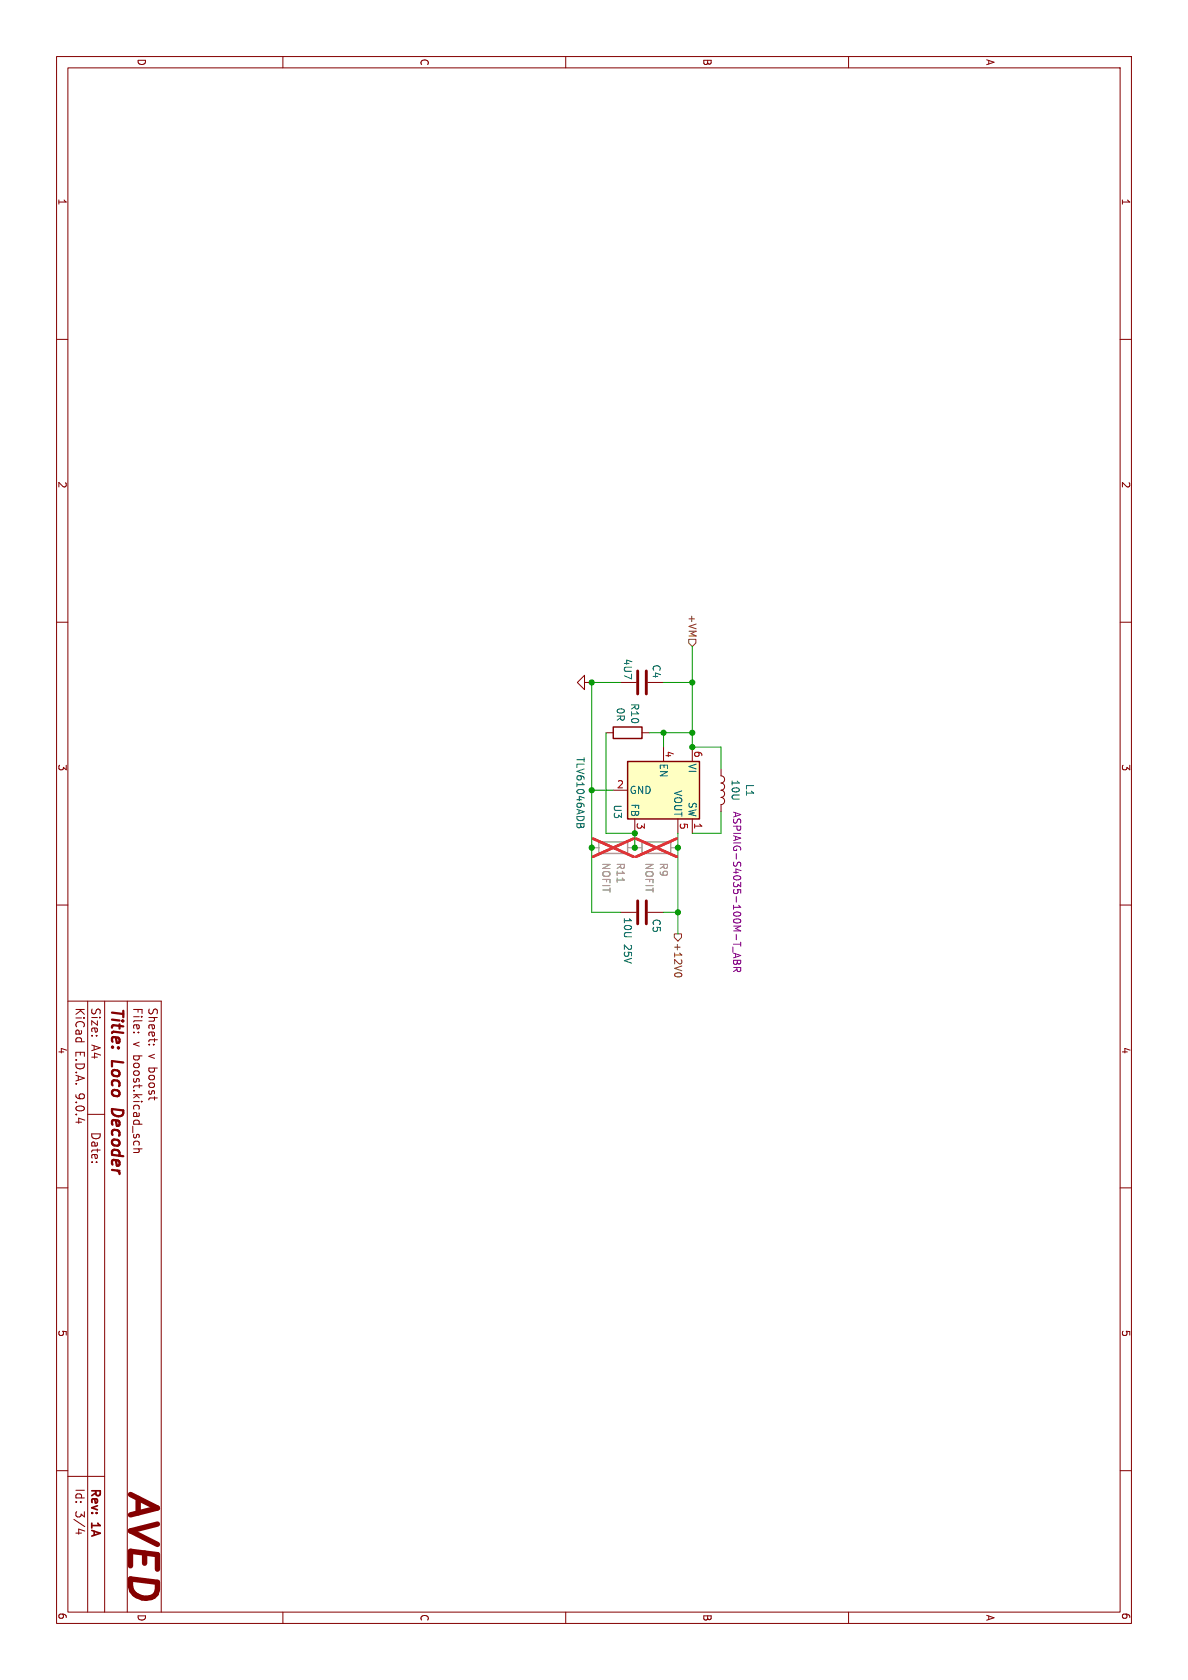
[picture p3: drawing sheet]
<svg xmlns="http://www.w3.org/2000/svg" width="210mm" height="297mm" viewBox="0 0 210 297" stroke-linecap="round" stroke-linejoin="round" font-family="sans-serif">
<g fill="none" stroke="#840000" stroke-width=".18">
<path d="M10 10h190v277h-190zM12 12h186v273h-186zM50 10v2M100 10v2M150 10v2M10 60h2M198 60h2M10 110h2M198 110h2M103.3 120.6v-1.2l-1.2 1.2 1.2 1.3v-1.3h1.3M104.6 120.6h.1M107.1 129.5h1.3"/>
<path d="M109.7 120.6h2.8M113.5 129.5h1.3M114.5 120.6h2.8M10 160h2M198 160h2M12 177h16.5v108M15.5 177v108M18.5 177v108M22.5 177v108M15.5 197h3M23.6 182.5h.2M24.4 182.5h.1"/>
<path d="M26.3 184.7h.2M27.1 184.7h.1M10 210h2M23.6 202l.1 .5M23.6 203.1h1.5M24.5 203.1l.1 .2-.1 .4h-.9M24.6 202l-.1 .5M198 210h2M10 260h2M198 260h2M12 261h6.5M13.4 271h1"/>
<path d="M15 270.7l-1.1-.4v.9M50 285v2M100 285v2M150 285v2"/>
</g>
<path d="M21.8 196.3l-2-.2v.4" fill="none" stroke="#840000" stroke-width=".4"/>
<path d="M113.5 148.8h5.1v2.1h-5.1z" fill="none" stroke="#a1a1a1" stroke-width=".25"/>
<path d="M112.2 149.9h1.3M118.6 149.9h1.2" fill="none" stroke="#a1a1a1" stroke-width=".18"/>
<path d="M112.4 148.3l7.2 3.2M119.6 148.3l-7.2 3.2" fill="none" stroke="#e12e31" stroke-width=".46"/>
<path d="M108.4 128.5h5.1v2.1h-5.1z" fill="none" stroke="#840000" stroke-width=".25"/>
<path d="M112.7 118.6v4.1M114.2 118.6v4.1" fill="none" stroke="#840000" stroke-width=".51"/>
<path d="M110.9 134.6h12.7v10.2h-12.7z" fill="#ffffc2"/>
<path d="M110.9 134.6h12.7v10.2h-12.7z" fill="none" stroke="#840000" stroke-width=".25"/>
<path d="M108.4 139.7h2.5M117.3 132.1v2.5M122.4 132.1v2.5M127.5 135.9v1.3a.64 .64 0 0 1 .6 .6 .64 .64 0 0 1-.6 .6 .64 .64 0 0 1 .6 .7 .64 .64 0 0 1-.6 .6 .64 .64 0 0 1 .6 .6 .64 .64 0 0 1-.6 .7 .64 .64 0 0 1 .6 .6 .64 .64 0 0 1-.6 .6v1.3M112.2 144.8v2.5M119.8 144.8v2.5M122.4 144.8v2.5M109.7 161.3h2.8M114.5 161.3h2.8" fill="none" stroke="#840000" stroke-width=".18"/>
<path d="M102 145.6v.5l.2 .2h.3l.2-.3 .2 .3 .4-.3" fill="none" stroke="#006464" stroke-width=".18"/>
<path d="M112.7 159.3v4M114.2 159.3v4" fill="none" stroke="#840000" stroke-width=".51"/>
<path d="M129.6 167.4v1M129.7 168.5l1.2 .4-1.2 .4M129.7 169.8h1.2v.4l-.2 .2-.4-.2-.1 .2-.3 .1-.2-.2zM129.7 171h1.2l-.1 .7-.3 .1-.2-.2v-.6M130 168.6v.6M130.3 171.3l-.6 .5M130.3 169.8v.4" fill="none" stroke="#840084" stroke-width=".18"/>
<path d="M105.9 148.8h5v2.1h-5z" fill="none" stroke="#a1a1a1" stroke-width=".25"/>
<path d="M104.6 149.9h1.3M110.9 149.9h2.6M118.6 149.9h1.2" fill="none" stroke="#a1a1a1" stroke-width=".18"/>
<path d="M109.1 155.2v.8" fill="none" stroke="#989898" stroke-width=".18"/>
<path d="M104.8 148.3l7.2 3.2M112 148.3l-7.2 3.2M112.4 148.3l7.2 3.2M119.6 148.3l-7.2 3.2" fill="none" stroke="#e12e31" stroke-width=".46"/>
<path d="M121.7 113h1.3v.7l-.6 .6-.7-.6zM119.2 165.1h1.3v.6l-.7 .7-.6-.7zM119.3 172.2v.1a.68 .68 0 0 0 .6 .4 .68 .68 0 0 0 .6-.4v-.1" fill="none" stroke="#725600" stroke-width=".18"/>
<path d="M122.4 114.3v17.8h5.1v3.8M104.6 139.7h3.8M107.1 129.5v17.8h5.1v2.6M109.7 120.6h-5.1v40.7h5.1M114.8 129.5h7.6M117.3 129.5v2.6M117.3 120.6h5.1M119.8 147.3v17.8M127.5 143.5v3.8h-5.1M117.3 161.3h2.5" fill="none" stroke="#009600" stroke-width=".18"/>
<g fill="#009600" stroke="#009600" stroke-width=".18">
<circle cx="104.6" cy="120.6" r=".46"/>
<circle cx="122.4" cy="120.6" r=".46"/>
<circle cx="104.6" cy="149.9" r=".46"/>
<circle cx="112.2" cy="149.9" r=".46"/>
<circle cx="119.8" cy="149.9" r=".46"/>
<circle cx="104.6" cy="139.7" r=".46"/>
<circle cx="112.2" cy="147.3" r=".46"/>
<circle cx="122.4" cy="132.1" r=".46"/>
<circle cx="122.4" cy="129.5" r=".46"/>
<circle cx="117.3" cy="129.5" r=".46"/>
<circle cx="119.8" cy="161.3" r=".46"/>
</g>
<text font-size="6.6" fill="#840000" x="21.4" y="263.1" transform="rotate(90 21.4 263.1)">AVED</text>
<g font-size="2.8" fill="#840000">
<text x="19.1" y="178" transform="rotate(90 19.1 178)">Title:</text>
<text x="19.1" y="187.7" transform="rotate(90 19.1 187.7)">Loco</text>
<text x="19.1" y="196.9" transform="rotate(90 19.1 196.9)">Decoder</text>
</g>
<g font-size="2.1" fill="#840000">
<text x="13.1" y="178" transform="rotate(90 13.1 178)">KiCad</text>
<text x="15.9" y="178" transform="rotate(90 15.9 178)">Size:</text>
<text x="23.3" y="178" transform="rotate(90 23.3 178)">File:</text>
<text x="26" y="178" transform="rotate(90 26 178)">Sheet:</text>
<text x="13.1" y="185.7" transform="rotate(90 13.1 185.7)">E.D.A.</text>
<text x="15.9" y="184.7" transform="rotate(90 15.9 184.7)">A4</text>
<text x="23.3" y="184.1" transform="rotate(90 23.3 184.1)">v boost.kicad_sch</text>
<text x="26" y="186.2" transform="rotate(90 26 186.2)">v boost</text>
<text x="13.1" y="193.3" transform="rotate(90 13.1 193.3)">9.0.4</text>
<text x="15.9" y="200" transform="rotate(90 15.9 200)">Date:</text>
<text x="13.1" y="263" transform="rotate(90 13.1 263)">Id:</text>
<text x="15.7" y="263" transform="rotate(90 15.7 263)">Rev:</text>
<text x="13.1" y="267.1" transform="rotate(90 13.1 267.1)">3/4</text>
<text x="15.7" y="269.4" transform="rotate(90 15.7 269.4)">1A</text>
</g>
<g font-size="1.8" fill="#840000">
<text x="24.1" y="10.3" transform="rotate(90 24.1 10.3)">D</text>
<text x="74.1" y="10.3" transform="rotate(90 74.1 10.3)">C</text>
<text x="124.1" y="10.3" transform="rotate(90 124.1 10.3)">B</text>
<text x="174.1" y="10.3" transform="rotate(90 174.1 10.3)">A</text>
<text x="10.1" y="35" transform="rotate(90 10.1 35)">1</text>
<text x="198.1" y="35" transform="rotate(90 198.1 35)">1</text>
<text x="10.1" y="85" transform="rotate(90 10.1 85)">2</text>
<text x="198.1" y="85" transform="rotate(90 198.1 85)">2</text>
<text x="10.1" y="135" transform="rotate(90 10.1 135)">3</text>
<text x="198.1" y="135" transform="rotate(90 198.1 135)">3</text>
<text x="10.1" y="185" transform="rotate(90 10.1 185)">4</text>
<text x="198.1" y="185" transform="rotate(90 198.1 185)">4</text>
<text x="10.1" y="235" transform="rotate(90 10.1 235)">5</text>
<text x="198.1" y="235" transform="rotate(90 198.1 235)">5</text>
<text x="10.1" y="285" transform="rotate(90 10.1 285)">6</text>
<text x="24.1" y="285.3" transform="rotate(90 24.1 285.3)">D</text>
<text x="74.1" y="285.3" transform="rotate(90 74.1 285.3)">C</text>
<text x="124.1" y="285.3" transform="rotate(90 124.1 285.3)">B</text>
<text x="174.1" y="285.3" transform="rotate(90 174.1 285.3)">A</text>
<text x="198.1" y="285" transform="rotate(90 198.1 285)">6</text>
</g>
<g font-size="1.8" fill="#725600">
<text x="121.5" y="108.5" transform="rotate(90 121.5 108.5)">+VM</text>
<text x="119" y="166.6" transform="rotate(90 119 166.6)">+12V0</text>
</g>
<g font-size="1.8" fill="#006464">
<text x="110.1" y="116.3" transform="rotate(90 110.1 116.3)">4U7</text>
<text x="115.2" y="117.4" transform="rotate(90 115.2 117.4)">C4</text>
<text x="108.8" y="125" transform="rotate(90 108.8 125)">0R</text>
<text x="111.4" y="124.2" transform="rotate(90 111.4 124.2)">R10</text>
<text x="101.7" y="133.7" transform="rotate(90 101.7 133.7)">TLV61046ADB</text>
<text x="116.4" y="134.9" transform="rotate(90 116.4 134.9)">EN</text>
<text x="121.5" y="134.9" transform="rotate(90 121.5 134.9)">VI</text>
<text x="129.1" y="137.7" transform="rotate(90 129.1 137.7)">10U</text>
<text x="108.3" y="142.1" transform="rotate(90 108.3 142.1)">U3</text>
<text x="111.2" y="140.6">GND</text>
<text x="111.4" y="142" transform="rotate(90 111.4 142)">FB</text>
<text x="119" y="139.6" transform="rotate(90 119 139.6)">VOUT</text>
<text x="121.5" y="141.7" transform="rotate(90 121.5 141.7)">SW</text>
<text x="131.7" y="138.5" transform="rotate(90 131.7 138.5)">L1</text>
<text x="110.1" y="162.1" transform="rotate(90 110.1 162.1)">10U</text>
<text x="110.1" y="167" transform="rotate(90 110.1 167)">25V</text>
<text x="115.2" y="162.3" transform="rotate(90 115.2 162.3)">C5</text>
</g>
<g font-size="1.8" fill="#a90000">
<text x="117.6" y="132.6" transform="rotate(90 117.6 132.6)">4</text>
<text x="122.6" y="132.6" transform="rotate(90 122.6 132.6)">6</text>
<text x="109" y="139.4">2</text>
<text x="112.5" y="145.3" transform="rotate(90 112.5 145.3)">3</text>
<text x="120.1" y="145.3" transform="rotate(90 120.1 145.3)">5</text>
<text x="122.6" y="145.3" transform="rotate(90 122.6 145.3)">1</text>
</g>
<text font-size="1.8" fill="#840084" x="129.4" y="143.4" transform="rotate(90 129.4 143.4)">ASPIAIG-S4035-100M-T_ABR</text>
<g font-size="1.8" fill="#989898">
<text x="106.3" y="152.4" transform="rotate(90 106.3 152.4)">NOFIT</text>
<text x="108.8" y="152.4" transform="rotate(90 108.8 152.4)">R11</text>
<text x="113.9" y="152.4" transform="rotate(90 113.9 152.4)">NOFIT</text>
<text x="116.4" y="152.4" transform="rotate(90 116.4 152.4)">R9</text>
</g>
</svg>
